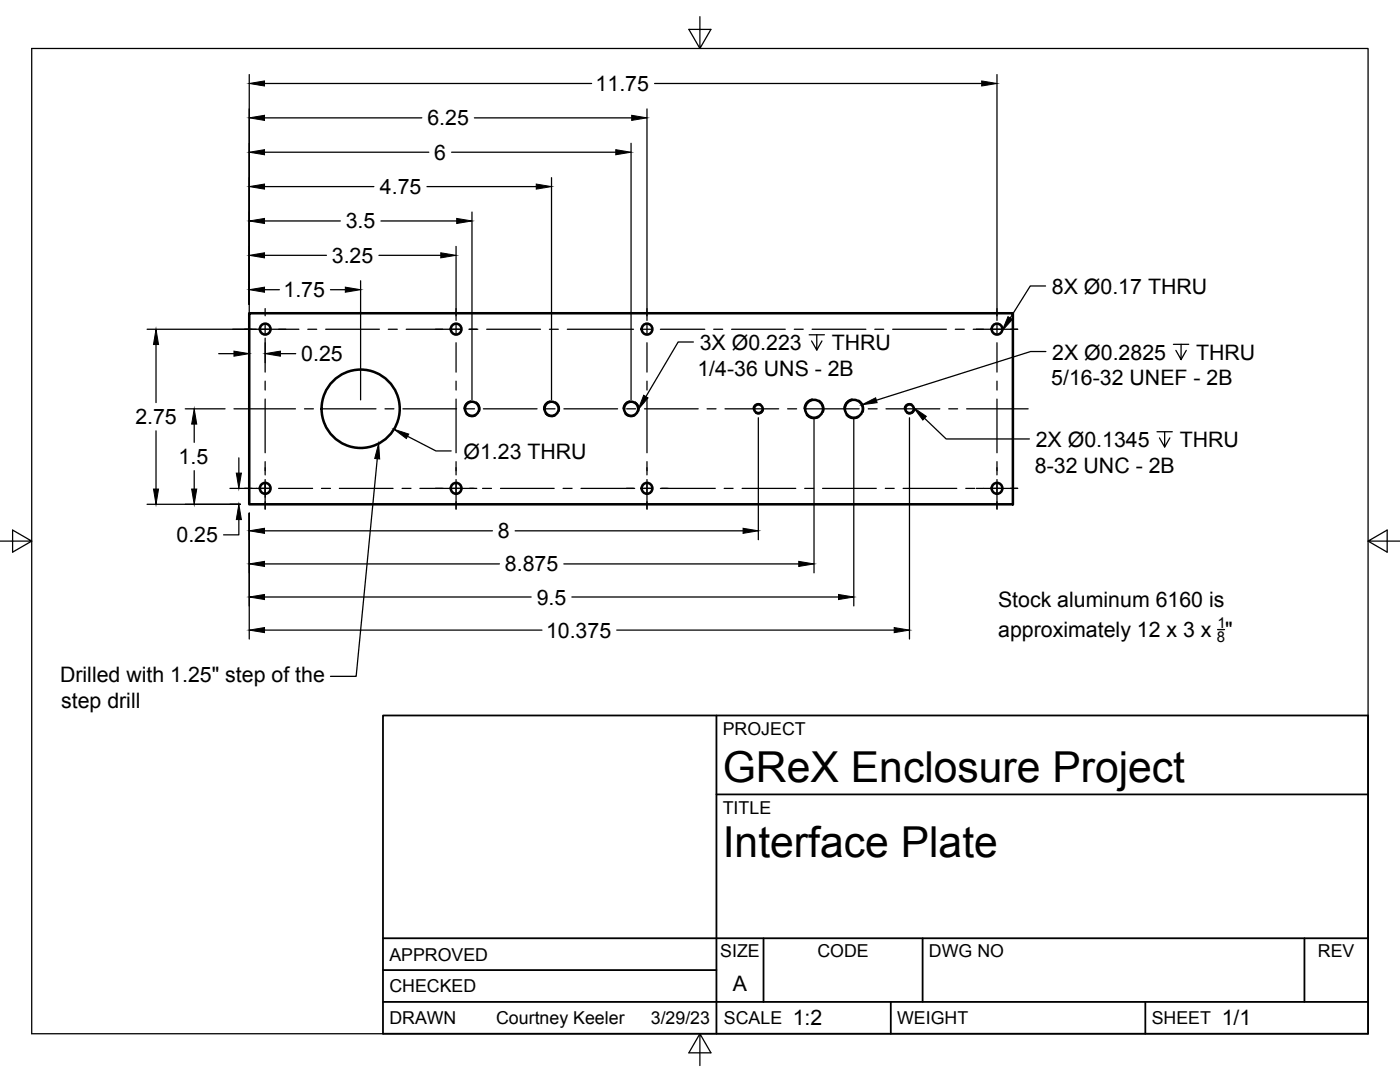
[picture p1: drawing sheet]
<svg xmlns="http://www.w3.org/2000/svg" width="279mm" height="216mm" viewBox="0 0 279 216" stroke-linecap="round" stroke-linejoin="round" font-family="sans-serif">
<!-- layer: Visible -->
<g fill="none" stroke="#000" stroke-width=".51">
<path d="M49.7 62.5h152.4v38.1h-152.4z"/>
<circle cx="52.9" cy="65.7" r="1.08"/>
<circle cx="91" cy="65.7" r="1.08"/>
<circle cx="129.1" cy="65.7" r="1.08"/>
<circle cx="199" cy="65.7" r="1.08"/>
<circle cx="52.9" cy="97.4" r="1.08"/>
<circle cx="72" cy="81.6" r="7.8"/>
<circle cx="91" cy="97.4" r="1.08"/>
<circle cx="94.2" cy="81.6" r="1.41"/>
<circle cx="110.1" cy="81.6" r="1.41"/>
<circle cx="126" cy="81.6" r="1.41"/>
<circle cx="129.1" cy="97.4" r="1.08"/>
<circle cx="151.4" cy="81.6" r=".86"/>
<circle cx="162.5" cy="81.6" r="1.79"/>
<circle cx="170.4" cy="81.6" r="1.79"/>
<circle cx="181.5" cy="81.6" r=".86"/>
<circle cx="199" cy="97.4" r="1.08"/>
</g>
<!-- layer: Hidden -->
<g fill="none" stroke="#000" stroke-width=".25">
<path d="M162.1 79.6a2 2 0 0 0-1.6 2M163.4 79.8a2 2 0 0 1 .9 2.5M170.1 79.6a2 2 0 0 0-1.7 2M171.4 79.8a2 2 0 0 1 .9 2.5M93 82.6a1.62 1.62 0 0 0 2 .4M93.9 80a1.6 1.6 0 0 0-1.3 1.6M95 80.2a1.55 1.55 0 0 1 .7 1.9M108.8 82.6a1.62 1.62 0 0 0 2 .4M109.8 80a1.6 1.6 0 0 0-1.3 1.6M110.9 80.2a1.55 1.55 0 0 1 .6 1.9M124.7 82.6a1.62 1.62 0 0 0 2 .4M125.7 80a1.6 1.6 0 0 0-1.3 1.6"/>
<path d="M126.7 80.2a1.55 1.55 0 0 1 .7 1.9M151.9 80.7a1.05 1.05 0 0 0-1.6 .9M152.4 81.6a1.04 1.04 0 0 1-1.6 .9M160.9 82.8a1.94 1.94 0 0 0 2.5 .5M168.9 82.8a1.94 1.94 0 0 0 2.5 .5M182 80.7a1.05 1.05 0 0 0-1.5 .9M182.5 81.6a1.04 1.04 0 0 1-1.5 .9"/>
</g>
<!-- layer: Titleblock -->
<path d="M76.4 142.8h196.6v63.5h-196.6zM143 158.5h130M143 142.8v63.5M76.4 199.9h196.6M76.4 193.6h66.6M76.4 187.2h196.6M152.4 187.2v12.7M177.8 199.9v6.4M184.1 187.2v12.7M228.6 199.9v6.4M260.3 187.2v12.7" fill="none" stroke="#000" stroke-width=".36"/>
<!-- layer: FD_Dimensions -->
<g fill="none" stroke="#000" stroke-width=".25">
<path d="M49.7 14.9v76.1M52.8 16.7h65.3M130.6 16.7h65.3M199 14.9v49M52.8 37.2h21.8M52.8 30.4h32.8M52.8 23.5h31.4M85.2 37.2h21.8M90.1 30.4h32.8M94.7 23.5h31.4M110.1 35.5v44.3M125.9 28.6v51.2"/>
<path d="M129.1 21.7v42.2M52.8 57.8h3M52.8 44.1h15.1M52.8 50.9h12.4M66 57.8h2.9M72 56v23.8M75.6 50.9h12.4M76 44.1h15.1M91 49.2v14.7M94.2 42.3v37.5M29.4 65.7h21.7M31.1 68.7v11.6"/>
<path d="M43.6 70.6h3.1M52.9 67.5v4.8M56 70.6h3M31.1 86v11.6M37 81.6h7.9M38.8 84.6v3.7M38.8 93.9v3.7M45.9 97.5h5.2M47.7 91.4v3M151.3 83.4v24.3M162.5 83.4v30.9M170.4 83.4v37.5"/>
<path d="M181.5 83.4v44.1M29.4 100.6h18.6M47.7 103.7v3h-3.1M49.7 102.4v25.1M52.8 112.5h46.9M52.8 105.9h45.5M52.8 119.1h53.2M102.8 105.9h45.5M112.5 112.5h46.9M114.1 119.1h53.2M52.8 125.7h55.4M123.1 125.7h55.4"/>
</g>
<g fill="#000" stroke="#000" stroke-width=".2">
<path d="M49.7 16.7l3.1-.5v1zM195.9 16.2l3.1 .5-3.1 .5zM49.7 37.2l3.1-.5v1zM49.7 30.4l3.1-.5v1zM49.7 23.5l3.1-.5v1zM107 36.7l3.1 .5-3.1 .5zM122.9 29.9l3 .5-3 .5zM126.1 23l3 .5-3 .5zM49.7 57.8l3.1-.5v1zM49.7 44.1l3.1-.5v1zM49.7 50.9l3.1-.5v1.1zM68.9 57.3l3.1 .5-3.1 .5z"/>
<path d="M88 50.4l3 .5-3 .6zM91.1 43.6l3.1 .5-3.1 .5zM31.1 65.7l.5 3h-1zM46.7 70.1l3 .5-3 .5zM52.9 70.6l3.1-.5v1zM30.6 97.6h1l-.5 3zM38.8 81.6l.5 3h-1.1zM38.2 97.6h1.1l-.5 3zM47.2 94.4h1l-.5 3.1zM47.7 100.6l.5 3.1h-1zM49.7 112.5l3.1-.5v1zM49.7 105.9l3.1-.5v1z"/>
<path d="M49.7 119.1l3.1-.5v1zM148.3 105.4l3 .5-3 .5zM159.4 112l3.1 .5-3.1 .5zM167.3 118.6l3.1 .5-3.1 .5zM49.7 125.7l3.1-.5v1zM178.5 125.2l3 .5-3 .5z"/>
</g>
<!-- layer: Hole Notes -->
<path d="M128.5 78.9l.8 .5-2 2.4zM201.2 63.2l.8 .5-2 2.3zM78.6 85.7l3 .9-.5 .9zM172 80.8l2.8-1.4 .2 .9zM182.3 81.3l2.6 1.8-.7 .7z" fill="#000" stroke="#000" stroke-width=".2"/>
<g fill="none" stroke="#000" stroke-width=".25">
<path d="M208.7 57.1h-3.1l-4 6.4M138.4 68.2h-3.1l-6.4 10.9M161.5 66.8h3M163 66.8v3.1l-1-1.9M164 68l-1 1.9M208.7 70.1h-3l-30.8 9.8M234.2 68.7h3M235.7 68.7v3.1l-1-1.9M236.7 69.9l-1 1.9M81.3 87.1l5.7 2.9h3M184.5 83.5l4.3 4.1h16.6M230.9 86.1h3.1"/>
<path d="M232.4 86.1v3.1l-1-1.8M233.5 87.4l-1.1 1.8"/>
</g>
<!-- layer: Border -->
<path d="M6.3 9.7h266.7v196.6h-266.7zM139.7 3.3v6.4l2.2-3.8h-4.4l2.2 3.8M0 108h6.3l-3.8-2.2v4.4l3.8-2.2M273 108l3.8 2.2v-4.4l-3.8 2.2h6.4M139.7 206.3l-2.2 3.8h4.4l-2.2-3.8v6.3" fill="none" stroke="#000" stroke-width=".25"/>
<!-- layer: Leaders -->
<path d="M75.6 88.5l.2 3.1-1-.1z" fill="#000" stroke="#000" stroke-width=".2"/>
<path d="M75.3 91.5l-4.2 43.5h-5.1" fill="none" stroke="#000" stroke-width=".25"/>
<!-- layer: Smart Centers -->
<g fill="none" stroke="#000" stroke-width=".25">
<path d="M46.4 65.7h13.2M52.9 61.6v1.4M52.9 64.8v1.8M52.9 68.4v5.9M52.9 76.1v1.7M52.9 79.6v10.7M61.4 65.7h1.8M65 65.7h10.7M77.5 65.7h1.8M81.1 65.7h10.8M91 61.6v1.4M91 64.8v1.8"/>
<path d="M91 68.4v5.9M91 76.1v1.7M91 79.6v10.7M93.6 65.7h1.8M97.1 65.7h10.8M109.6 65.7h1.8M113.2 65.7h13.2M128.2 65.7h1.8M129.1 61.6v1.4M129.1 64.8v1.8M129.1 68.4v5.9M129.1 76.1v1.7"/>
<path d="M129.1 79.6v10.7M131.8 65.7h8.9M142.4 65.7h1.8M146 65.7h10.7M158.5 65.7h1.8M162.1 65.7h10.7M174.6 65.7h1.8M178.2 65.7h10.7M190.6 65.7h1.8M194.2 65.7h8.9M199 61.6v1.4M199 64.8v1.8"/>
<path d="M199 68.4v5.9M199 76.1v1.7M199 79.6v10.7M46.7 81.6h12.3M48.8 97.5h1.4M52 97.5h1.8M52.9 92.1v2.7M52.9 95.7v5.9M55.6 97.5h6.8M60.8 81.6h1.7M64.2 97.5h1.8M64.3 81.6h10.7"/>
<path d="M67.7 97.5h10.7M76.8 81.6h1.8M80.2 97.5h1.8M80.4 81.6h10.7M83.8 97.5h11.3M91 92.1v2.7M91 95.7v5.9M92.9 81.6h1.8M96.3 97.5h1.8M96.5 81.6h10.7M99.9 97.5h10.7M109 81.6h1.8"/>
<path d="M112.4 97.5h1.8M112.5 81.6h10.8M116 97.5h10.7M125.1 81.6h1.7M128.2 97.5h2M128.6 81.6h10.7M129.1 92.1v2.7M129.1 95.7v5.9M131.8 97.5h10.9M141.1 81.6h1.8M144.5 97.5h1.8M144.7 81.6h10.7"/>
<path d="M148.1 97.5h10.7M157.2 81.6h1.8M160.6 97.5h1.8M160.8 81.6h10.7M164.2 97.5h10.7M173.3 81.6h1.7M176.7 97.5h1.8M176.8 81.6h10.8M180.2 97.5h10.7M189.3 81.6h1.8M192.7 97.5h1.8M192.9 81.6h12.3"/>
<path d="M194.8 97.5h8.3M199 92.1v2.7M199 95.7v5.9"/>
</g>
<!-- layer: Notes -->
<path d="M243 125.6h1.4" fill="none" stroke="#000" stroke-width=".25"/>
<!-- layer: Edge Extensions -->
<path d="M51.1 97.5h2.7M52.9 96.5v2.7" fill="none" stroke="#000" stroke-width=".25"/>
<g font-size="8.5">
<text x="144.3" y="156">GReX Enclosure Project</text>
<text x="144.3" y="171">Interface Plate</text>
</g>
<g font-size="4.3">
<text x="118.9" y="18.2">11.75</text>
<text x="85.3" y="25">6.25</text>
<text x="86.7" y="31.9">6</text>
<text x="75.8" y="38.7">4.75</text>
<text x="69" y="45.6">3.5</text>
<text x="66.2" y="52.5">3.25</text>
<text x="56.6" y="59.3">1.75</text>
<text x="209.9" y="58.7">8X Ø0.17 THRU</text>
<text x="139.7" y="69.8">3X Ø0.223</text>
<text x="166" y="69.8">THRU</text>
<text x="210" y="71.8">2X Ø0.2825</text>
<text x="238.7" y="71.8">THRU</text>
<text x="60.1" y="72.1">0.25</text>
<text x="139.2" y="75">1/4-36 UNS - 2B</text>
<text x="209.8" y="76.9">5/16-32 UNEF - 2B</text>
<text x="27" y="84.7">2.75</text>
<text x="206.7" y="89.2">2X Ø0.1345</text>
<text x="235.4" y="89.2">THRU</text>
<text x="35.6" y="92.6">1.5</text>
<text x="92.5" y="91.6">Ø1.23 THRU</text>
<text x="206.5" y="94.3">8-32 UNC - 2B</text>
<text x="99.4" y="107.4">8</text>
<text x="35.2" y="108.2">0.25</text>
<text x="100.8" y="114">8.875</text>
<text x="107.1" y="120.6">9.5</text>
<text x="199.2" y="121.1">Stock aluminum 6160 is</text>
<text x="109" y="127.2">10.375</text>
<text x="199.2" y="127.1">approximately 12 x 3 x &quot;</text>
<text x="12" y="136.1">Drilled with 1.25&quot; step of the</text>
<text x="12.2" y="141.2">step drill</text>
<text x="146.3" y="197.7">A</text>
<text x="158.2" y="204.6">1:2</text>
<text x="243.8" y="204.6">1/1</text>
</g>
<g font-size="3.5">
<text x="144.3" y="146.6">PROJECT</text>
<text x="144.3" y="162.3">TITLE</text>
<text x="77.7" y="191.7">APPROVED</text>
<text x="143.7" y="191">SIZE</text>
<text x="163.1" y="191">CODE</text>
<text x="185.4" y="191">DWG NO</text>
<text x="263" y="191">REV</text>
<text x="77.7" y="198">CHECKED</text>
<text x="77.7" y="204.4">DRAWN</text>
<text x="99" y="204.4">Courtney Keeler</text>
<text x="129.9" y="204.4">3/29/23</text>
<text x="144.5" y="204.4">SCALE</text>
<text x="179" y="204.4">WEIGHT</text>
<text x="229.8" y="204.4">SHEET</text>
</g>
<g font-size="3">
<text x="243" y="125.3">1</text>
<text x="242.9" y="128.1">8</text>
</g>
</svg>
